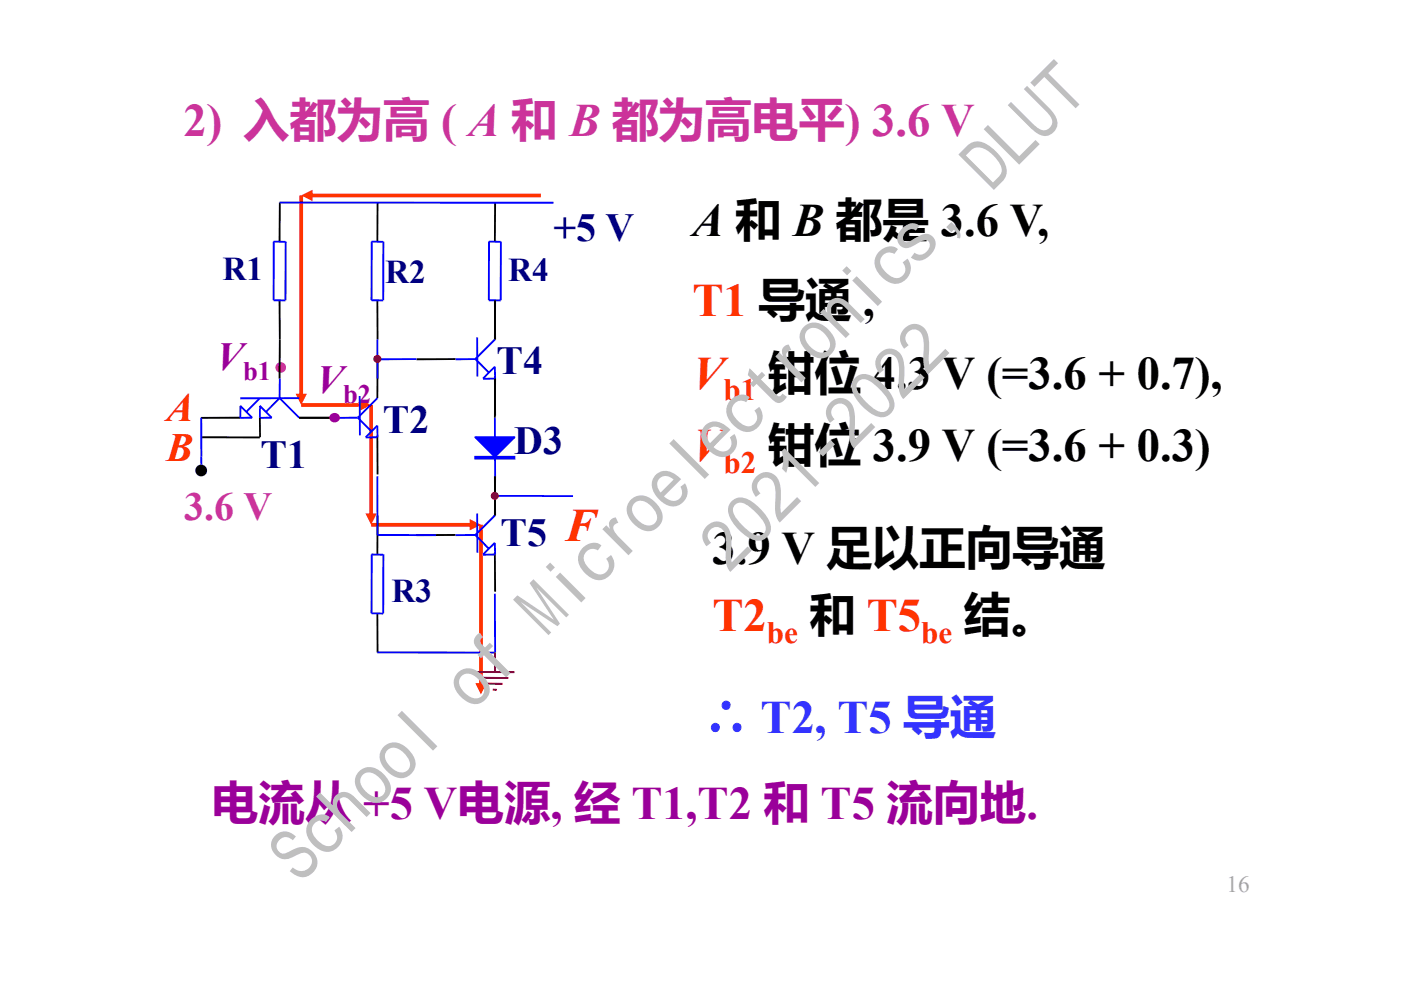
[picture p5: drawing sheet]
<svg xmlns="http://www.w3.org/2000/svg" width="297mm" height="210mm" viewBox="0 0 297 210" stroke-linecap="round" stroke-linejoin="round" font-family="sans-serif">
<circle cx="59.5" cy="77.9" r=".99" fill="#c39"/>
<path d="M58.4 77.9a1.12 1.12 0 0 1 2.2 0 1.12 1.12 0 0 1-2.2 0zM58.7 77.9a.86 .86 0 0 0 1.7 0 .86 .86 0 0 0-1.7 0z" fill="#c39"/>
<g fill="#f30">
<path d="M65.8 41.1v.7h48.9v-.7zM63.9 41.4l2.3 1.3v-2.4z"/>
<path d="M63.5 41.4h.8v42.5h-.8zM62.7 83.5h2.4l-1.2 2.4z"/>
<path d="M63.9 85.5h12.8v.8h-12.8zM76.3 84.7l2.4 1.2-2.4 1.2z"/>
<path d="M78.3 85.9h.8v23.4h-.8zM77.5 108.9h2.4l-1.2 2.4z"/>
<path d="M78.7 110.9h21.3v.8h-21.3zM99.6 110.1l2.4 1.2-2.4 1.2z"/>
<path d="M101.6 111.3h.8v34h-.8zM100.8 144.9h2.4l-1.2 2.4z"/>
</g>
<path d="M59.3 72v8.3M42.6 88.6h8.3M63.4 88.6h8.3" fill="none" stroke="#000" stroke-width=".44"/>
<g fill="#00f">
<path d="M59.1 84.6l.3-.3 4.2 4.2-.3 .2z"/>
<path d="M59.1 84.3l.3 .3-2.9 2.9-.3-.3z"/>
<path d="M56.5 87.2l1.2 1.3-.2 .2-1.3-1.2z"/>
</g>
<path d="M55.1 88.6h2.5" fill="none" stroke="#00f" stroke-width=".44"/>
<path d="M55.1 86.1v2.5" fill="none" stroke="#00f" stroke-width=".42"/>
<path d="M54.9 86.2l.3-.3 1.3 1.3-.3 .3z" fill="#00f"/>
<path d="M50.9 84.5h12.5M59.3 80.3v4.2" fill="none" stroke="#00f" stroke-width=".44"/>
<g fill="#00f">
<path d="M54.9 84.3l.3 .3-2.8 2.9-.3-.3z"/>
<path d="M52.4 87.2l1.2 1.3-.3 .2-1.2-1.2z"/>
</g>
<path d="M50.9 88.6h2.6M51 86.1v2.5" fill="none" stroke="#00f" stroke-width=".44"/>
<path d="M50.8 86.2l.3-.3 1.3 1.3-.3 .3z" fill="#00f"/>
<path d="M59.3 42.9v8.3M105 42.9v8.3M59.3 63.7v8.3M105 63.7v8.3M42.6 92.8h12.5M63.4 88.6h8.3" fill="none" stroke="#000" stroke-width=".44"/>
<path d="M80 42.9v8.3M80 63.7v8.3M80 76.2v8.3M55.1 88.6v4.1M80 92.4v8.2M80 109.3v8.3M80 130.1v8.3" fill="none" stroke="#000" stroke-width=".42"/>
<path d="M58 51.3h2.5M78.8 51.3h2.4M103.6 51.3h2.6M78.8 130.1h2.4" fill="none" stroke="#00f" stroke-width=".42"/>
<path d="M58 51.2v12.5M60.5 51.2v12.5h-2.5M78.8 51.2v12.5h2.4l.1-12.5M103.7 51.2v12.5M106.2 51.2v12.5h-2.6M78.8 130.1v-12.5h2.5v12.5" fill="none" stroke="#00f" stroke-width=".44"/>
<g fill="#00f">
<path d="M79.9 84.3l.3 .3-4.2 4.1-.3-.2z"/>
<path d="M76 88.5l2.9 2.9-.3 .3-2.9-3z"/>
<path d="M79.9 90.1l.3 .3-1.3 1.3-.3-.3z"/>
</g>
<path d="M80 90.3v2.5" fill="none" stroke="#00f" stroke-width=".42"/>
<path d="M77.5 92.8h2.5" fill="none" stroke="#00f" stroke-width=".44"/>
<path d="M78.6 91.4l.3 .3-1.2 1.2-.3-.3z" fill="#00f"/>
<path d="M76.3 84v8.4" fill="none" stroke="#00f" stroke-width=".42"/>
<path d="M71.7 88.6h4.2" fill="none" stroke="#00f" stroke-width=".44"/>
<path d="M88.3 76.2h8.3M105 63.7v8.3M105 79.9v8.3" fill="none" stroke="#000" stroke-width=".44"/>
<g fill="#00f">
<path d="M100.6 76l4.2-4.1 .3 .3-4.2 4.1z"/>
<path d="M100.9 76l2.9 2.9-.3 .3-2.9-2.9z"/>
<path d="M103.5 78.9l1.3-1.3 .3 .3-1.3 1.3z"/>
</g>
<path d="M105 77.8v2.5" fill="none" stroke="#00f" stroke-width=".44"/>
<path d="M102.4 80.3h2.5" fill="none" stroke="#00f" stroke-width=".42"/>
<path d="M103.5 78.9l.3 .3-1.3 1.2-.2-.2z" fill="#00f"/>
<path d="M101.2 71.6v8.3" fill="none" stroke="#00f" stroke-width=".42"/>
<path d="M96.6 76.2h4.2" fill="none" stroke="#00f" stroke-width=".44"/>
<path d="M88.3 113.5h8.3M105 101v8.3M105 117.2v8.3" fill="none" stroke="#000" stroke-width=".44"/>
<g fill="#00f">
<path d="M104.8 109.2l.3 .3-4.2 4.1-.3-.3z"/>
<path d="M100.9 113.3l2.9 2.9-.3 .3-2.9-2.9z"/>
<path d="M103.5 116.2l1.3-1.2 .3 .3-1.3 1.2z"/>
</g>
<path d="M102.4 117.6h2.5M105 115.1v2.5" fill="none" stroke="#00f" stroke-width=".44"/>
<path d="M103.5 116.2l.3 .3-1.3 1.3-.2-.3z" fill="#00f"/>
<path d="M101.2 108.9v8.3" fill="none" stroke="#00f" stroke-width=".42"/>
<path d="M105 88.6v12.4M96.6 113.5h4.2" fill="none" stroke="#00f" stroke-width=".44"/>
<path d="M105 80.3v8.3M105 101v8.3" fill="none" stroke="#000" stroke-width=".44"/>
<path d="M100.8 97.1h8.3" fill="none" stroke="#00f" stroke-width=".4"/>
<g fill="#00f">
<path d="M100.6 96.7h8.7v.8h-8.7zM100.8 97.1h8.3l-.2 .2v-.4l.2 .2h-8.3l.2-.2v.4z"/>
<path d="M100.7 92.6l8.4-.1 .2 .3-4.4 4.3-4.3-4.2zM100.9 92.6l4.2 4.2h-.3l4.1-4.2 .2 .3h-8.3z"/>
</g>
<path d="M100.8 92.7h8.3l-4.2 4.2z" fill="#00f"/>
<path d="M59.3 43h58.1M80 76.2h8.3M80 113.5h12.5M80 138.4h24.9M105 125.9v12.5" fill="none" stroke="#00f" stroke-width=".44"/>
<path d="M80 72v8.3M80 101v12.5" fill="none" stroke="#00f" stroke-width=".42"/>
<path d="M100.8 142.5h8.3M102 143.8h5.8M103.2 145h3.3" fill="none" stroke="#800000" stroke-width=".44"/>
<path d="M104.5 146.1h.8v.4h-.8z" fill="#800000"/>
<path d="M105 138.4v4.1" fill="none" stroke="#800000" stroke-width=".44"/>
<path d="M104.9 105.2h16.6" fill="none" stroke="#00f" stroke-width=".42"/>
<path d="M42.7 88.6v8.3" fill="none" stroke="#00f" stroke-width=".44"/>
<circle cx="42.7" cy="99.8" r="1.24" fill="#000"/>
<g fill="#00f">
<path d="M42.5 96.9h.4v1.7h-.4z"/>
<path d="M41.4 99.8a1.25 1.25 0 0 1 2.5 0 1.25 1.25 0 0 1-2.5 0zM41.4 99.8a1.25 1.25 0 0 0 2.5 0 1.25 1.25 0 0 0-2.5 0z"/>
</g>
<g fill="#800000">
<circle cx="80" cy="76.1" r=".84"/>
<circle cx="104.9" cy="105.2" r=".83"/>
</g>
<g fill="#800000">
<path d="M79.2 76.1a.84 .84 0 0 1 1.6 0 .84 .84 0 0 1-1.6 0zM79.4 75.6l-.2 .6 .2 .5a.83 .83 0 0 0 1 .2 .83 .83 0 0 0 .4-.9l-.2-.4-.3-.2-.4-.1z"/>
<path d="M104.1 105.2a.84 .84 0 0 1 1.6 0 .84 .84 0 0 1-1.6 0zM104.1 105.2a.82 .82 0 0 0 1.6 0 .82 .82 0 0 0-1.6 0z"/>
</g>
<path d="M70 88a1.06 1.06 0 0 1 1.9 0 1.06 1.06 0 0 1-1 1.6 1.01 1.01 0 0 1-.9-.5 1.01 1.01 0 0 1 0-1.1z" fill-rule="evenodd" fill="#909"/>
<g font-size="14.8" fill="#bfbfbf">
<text x="154.6" y="121.6" transform="rotate(-45 154.6 121.6)">2021-2022</text>
<text x="63.5" y="187.6" transform="rotate(-45 63.5 187.6)">School of Microelectronics, DLUT</text>
</g>
<text font-size="9.9" fill="#cc339a" x="38.9" y="28.9">2) 入都为高 ( A 和 B 都为高电平) 3.6 V</text>
<g font-size="9.9">
<text x="146.8" y="50.1">A 和 B 都是 3.6 V,</text>
<text x="162.8" y="82.4">钳位 4.3 V (=3.6 + 0.7),</text>
<text x="162.8" y="97.9">钳位 3.9 V (=3.6 + 0.3)</text>
<text x="151.1" y="119.7">3.9 V 足以正向导通</text>
<text x="171.6" y="133.9">和 T5</text>
<text x="204.3" y="133.9">结。</text>
</g>
<g font-size="9.9" fill="#f30">
<text x="146.8" y="67">T1 导通 ,</text>
<text x="146.8" y="82.4">V</text>
<text x="146.8" y="97.9">V</text>
<text x="151.1" y="133.9">T2</text>
</g>
<text font-size="9.9" fill="#f00" x="119.8" y="114.7">F</text>
<text font-size="9.9" fill="#33f" x="149" y="155.5">∴ T2, T5 导通</text>
<text font-size="9.9" fill="#9a009a" x="44.9" y="173.7">电流从 +5 V电源, 经 T1,T2 和 T5 流向地.</text>
<g font-size="8.5" fill="#000080">
<text x="117.3" y="51.1">+5 V</text>
<text x="105.3" y="79.3">T4</text>
<text x="81.2" y="91.8">T2</text>
<text x="55.3" y="99.3">T1</text>
<text x="109" y="96.4">D3</text>
<text x="106.1" y="115.9">T5</text>
</g>
<g font-size="8.5" fill="#9a009a">
<text x="45.9" y="78.4">V</text>
<text x="67.1" y="83.4">V</text>
</g>
<g font-size="8.5" fill="#f00">
<text x="35.3" y="89.4">A</text>
<text x="35.3" y="97.7">B</text>
</g>
<text font-size="8.5" fill="#cc339a" x="39" y="110.4">3.6 V</text>
<g font-size="7" fill="#000080">
<text x="47.2" y="59.3">R1</text>
<text x="107.7" y="59.7">R4</text>
<text x="81.7" y="60.1">R2</text>
<text x="83" y="127.6">R3</text>
</g>
<g font-size="6.6" fill="#f30">
<text x="153.4" y="84.9">b1</text>
<text x="153.4" y="100.3">b2</text>
<text x="162.6" y="136.4">be</text>
<text x="195.3" y="136.4">be</text>
</g>
<g font-size="5.7" fill="#9a009a">
<text x="51.5" y="80.5">b1</text>
<text x="72.7" y="85.4">b2</text>
</g>
<text font-size="4.9" fill="#a6a6a6" x="260.1" y="189.3">16</text>
</svg>
